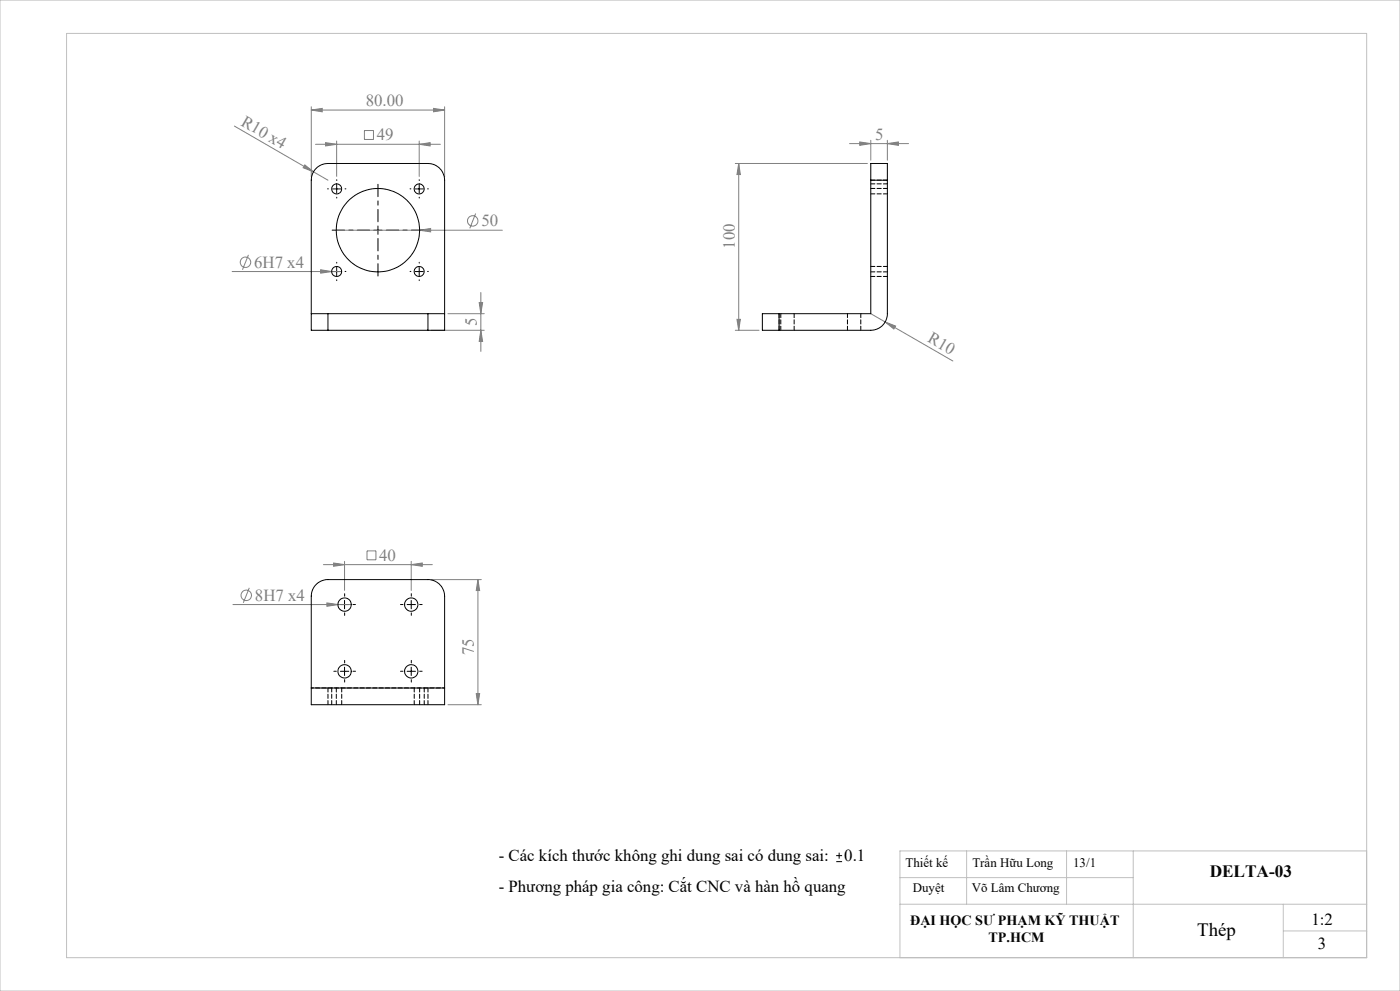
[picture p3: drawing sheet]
<svg xmlns="http://www.w3.org/2000/svg" width="420mm" height="297mm" viewBox="0 0 420 297" stroke-linecap="round" stroke-linejoin="round" font-family="sans-serif">
<g fill="none" stroke="#808080" stroke-width=".3">
<path d="M70.3 37.8l28.1 16.2M93.4 33l3.3-.5v1zM93.4 32v21M93.4 33h40M109.3 39.1h2.7v2.7h-2.7zM130.1 32.5l3.3 .5-3.3 .5zM133.4 32v21M91.4 49.4l2.7 2.1-3.2-1.2zM94.7 43.2h37.4M97.7 42.8l3.3 .4-3.3 .5zM101 42.3v10.6M125.8 43.2l3.2-.4v.9z"/>
<path d="M125.8 42.3v10.6M220.6 49h39.6M221.6 49v50M221.6 49l.5 3.3h-1zM254.9 43h17.7M257.9 42.5l3.3 .5-3.3 .6zM261.2 42v6M266.2 43l3.3-.5v1.1zM266.2 42v6M74.5 76.4l-1.8 4.5M100.9 69h49.8M125.9 69l3.3-.5v1z"/>
<path d="M142.7 64l-1.8 4.4M69.6 81.4h32.9M96.2 80.9l3.3 .5-3.3 .5zM129.4 99h15.9M134.4 94h10.9M143.8 90.7h1l-.5 3.3zM144.3 99l.5 3.3h-1zM144.3 87.7v17.6M220.6 99h7.1M221.1 95.7h1l-.5 3.3zM261.2 94l4.3 2.5M265.5 96.5l3.2 1.2-.6 .9z"/>
<path d="M265.5 96.5l20.4 11.7M74.8 176.2l-1.8 4.5M97 169.2h32.7M100.1 168.7l3.3 .5-3.3 .5zM103.4 168.2v8.7M110.1 165.1h2.7v2.7h-2.7zM123.4 169.2l3.3-.5v1zM123.4 168.2v8.7M129.4 173.7h15M143.4 173.7l.5 3.3h-1zM143.4 173.7v37.5M69.9 181.2h35.5"/>
<path d="M98.1 180.7l3.3 .5-3.3 .5zM134.4 211.2h10M142.9 207.9h1l-.5 3.3z"/>
<circle cx="73.6" cy="78.6" r="1.57"/>
<circle cx="141.8" cy="66.2" r="1.56"/>
<circle cx="73.9" cy="178.4" r="1.58"/>
</g>
<g fill="none" stroke="#000" stroke-width=".3">
<path d="M99.8 56.6h2.4M101 55.4v2.5M124.5 56.6h2.5M125.8 55.4v2.5M112.1 69h2.5M113.4 67.7v2.5M99.8 81.4h2.4M101 80.1v2.5M124.5 81.4h2.5M125.8 80.1v2.5M103.4 179.9v2.6M123.4 179.9v2.6"/>
<path d="M102.1 181.2h2.5M103.4 200v2.5M122.1 181.2h2.5M123.4 200v2.5M102.1 201.2h2.5M122.1 201.2h2.5M250.9 258.2h1.7M250.9 256.4h1.7M251.7 255.5v1.8"/>
</g>
<g fill="none" stroke="#000" stroke-width=".3" stroke-dasharray="15.2 1.3 1.3 1.3">
<path d="M98.5 56.6h-.2M101 54.1v-.2M101 59.1v.3M103.5 56.6h.3M123.3 56.6h-.3M125.8 54.1v-.2M125.8 59.1v.3M128.3 56.6h.2M101 78.9v-.3M125.8 78.9v-.3M98.5 81.4h-.2M101 83.9v.2"/>
<path d="M103.5 81.4h.3M123.3 81.4h-.3M125.8 83.9v.2M128.3 81.4h.2M103.4 178.7v-.8M123.4 178.7v-.8M100.9 181.2h-.8M103.4 183.7v.7M103.4 198.7v-.8M105.9 181.2h.7M120.9 181.2h-.8M123.4 198.7v-.8"/>
<path d="M123.4 183.7v.7M125.9 181.2h.7M100.9 201.2h-.8M103.4 203.7v.7M105.9 201.2h.7M120.9 201.2h-.8M123.4 203.7v.7M125.9 201.2h.7"/>
</g>
<path d="M110.9 69h-11.3M113.4 66.5v-11.3M113.4 71.5v11.2M115.9 69h11.2" fill="none" stroke="#000" stroke-width=".3" stroke-dasharray="15.2 1.3 1.3 1.3" stroke-dashoffset="11.5"/>
<path d="M0 0h420v297h-420zM20 10h390v277h-390zM290 255v16M320 255v16M340 255v32M410 255h-140v32M270 271h140M270 263h70M385 271v16M385 279h25" fill="none" stroke="#c0c0c0" stroke-width=".3"/>
<g fill="#808080">
<path d="M91.4 49.4l2.7 2.1-3.2-1.2z"/>
<path d="M125.9 69l3.3-.5v1z"/>
<path d="M96.2 80.9l3.3 .5-3.3 .5z"/>
<path d="M98.1 180.7l3.3 .5-3.3 .5z"/>
<path d="M265.5 96.5l3.2 1.2-.6 .9z"/>
<path d="M97.7 42.8l3.3 .4-3.3 .5zM125.8 43.2l3.2-.4v.9zM100.1 168.7l3.3 .5-3.3 .5zM123.4 169.2l3.3-.5v1z"/>
<path d="M93.4 33l3.3-.5v1zM130.1 32.5l3.3 .5-3.3 .5z"/>
<path d="M221.6 49l.5 3.3h-1zM221.1 95.7h1l-.5 3.3z"/>
<path d="M143.4 173.7l.5 3.3h-1zM142.9 207.9h1l-.5 3.3z"/>
<path d="M144.3 99l.5 3.3h-1zM143.8 90.7h1l-.5 3.3z"/>
<path d="M257.9 42.5l3.3 .5-3.3 .6zM266.2 43l3.3-.5v1.1z"/>
</g>
<g fill="none" stroke="#000" stroke-width=".3">
<path d="M261.2 54v-5h5v5M261.2 54v40h-27.5M261.2 54h5M266.2 54v40a5 5 0 0 1-5 5h-27.5M93.4 94h5M98.4 99h-5v-45a5 5 0 0 1 5-5h30a5 5 0 0 1 5 5v45h-5M98.4 94v5M98.4 94h30M98.4 99h30M128.4 94h5M128.4 94v5M233.7 94h-5v5h5"/>
<path d="M233.7 94v5M93.4 206.2v-27.5a5 5 0 0 1 5-5h30a5 5 0 0 1 5 5v27.5M93.4 206.2v5h40v-5M93.4 206.2h40"/>
<circle cx="101" cy="56.6" r="1.5"/>
<circle cx="125.8" cy="56.6" r="1.5"/>
<circle cx="113.4" cy="69" r="12.5"/>
<circle cx="101" cy="81.4" r="1.5"/>
<circle cx="125.8" cy="81.4" r="1.5"/>
<circle cx="103.4" cy="181.2" r="2"/>
<circle cx="123.4" cy="181.2" r="2"/>
<circle cx="103.4" cy="201.2" r="2"/>
<circle cx="123.4" cy="201.2" r="2"/>
</g>
<g fill="none" stroke="#000" stroke-width=".3" stroke-dasharray="1.3 .6">
<path d="M261.2 54h5M261.2 58.1h5M266.2 55.1h-5M266.2 56.5h-5M266.2 79.9h-5M233.7 99v-5M234.2 94v5M238.2 99v-5M254.2 94v5M258.2 99v-5M261.2 82.9h5M261.2 81.5h5"/>
<path d="M98.4 211.2v-5M99.5 206.2v5M100.9 206.2v5M102.5 211.2v-5M124.3 206.2v5M125.9 211.2v-5M127.3 211.2v-5M128.4 206.2v5"/>
</g>
<path d="M133.4 206.2h-40" fill="none" stroke="#000" stroke-width=".3" stroke-dasharray="1.3 .6" stroke-dashoffset=".6"/>
<text font-size="5.6" x="359.2" y="280.5">Thép</text>
<text font-size="5.2" x="362.9" y="262.9">DELTA-03</text>
<g font-size="5" fill="#808080">
<text x="109.7" y="31.8">80.00</text>
<text x="72" y="37.4" transform="rotate(30 72 37.4)">R10 x4</text>
<text x="262.5" y="41.8">5</text>
<text x="113" y="42">49</text>
<text x="144.4" y="67.8">50</text>
<text x="220.4" y="74.6" transform="rotate(-90 220.4 74.6)">100</text>
<text x="76.2" y="80.2">6H7 x4</text>
<text x="143.1" y="97.6" transform="rotate(-90 143.1 97.6)">5</text>
<text x="278.1" y="102.3" transform="rotate(30 278.1 102.3)">R10</text>
<text x="113.8" y="168">40</text>
<text x="76.5" y="180">8H7 x4</text>
<text x="142.2" y="196.4" transform="rotate(-90 142.2 196.4)">75</text>
</g>
<g font-size="5">
<text x="149.6" y="258">- Các kích thước không ghi dung sai có dung sai:</text>
<text x="253.3" y="258">0.1</text>
<text x="149.6" y="267.2">- Phương pháp gia công: Cắt CNC và hàn hồ quang</text>
<text x="393.4" y="277.2">1:2</text>
<text x="395.4" y="284.5">3</text>
</g>
<g font-size="4.2">
<text x="273.1" y="277.2">ĐẠI HỌC SƯ PHẠM KỸ THUẬT</text>
<text x="296.6" y="282.4">TP.HCM</text>
</g>
<g font-size="3.9">
<text x="271.7" y="259.9">Thiết kế</text>
<text x="291.7" y="259.9">Trần Hữu Long</text>
<text x="322" y="259.9">13/1</text>
<text x="273.8" y="267.2">Duyệt</text>
<text x="291.5" y="267.2">Võ Lâm Chương</text>
</g>
</svg>
